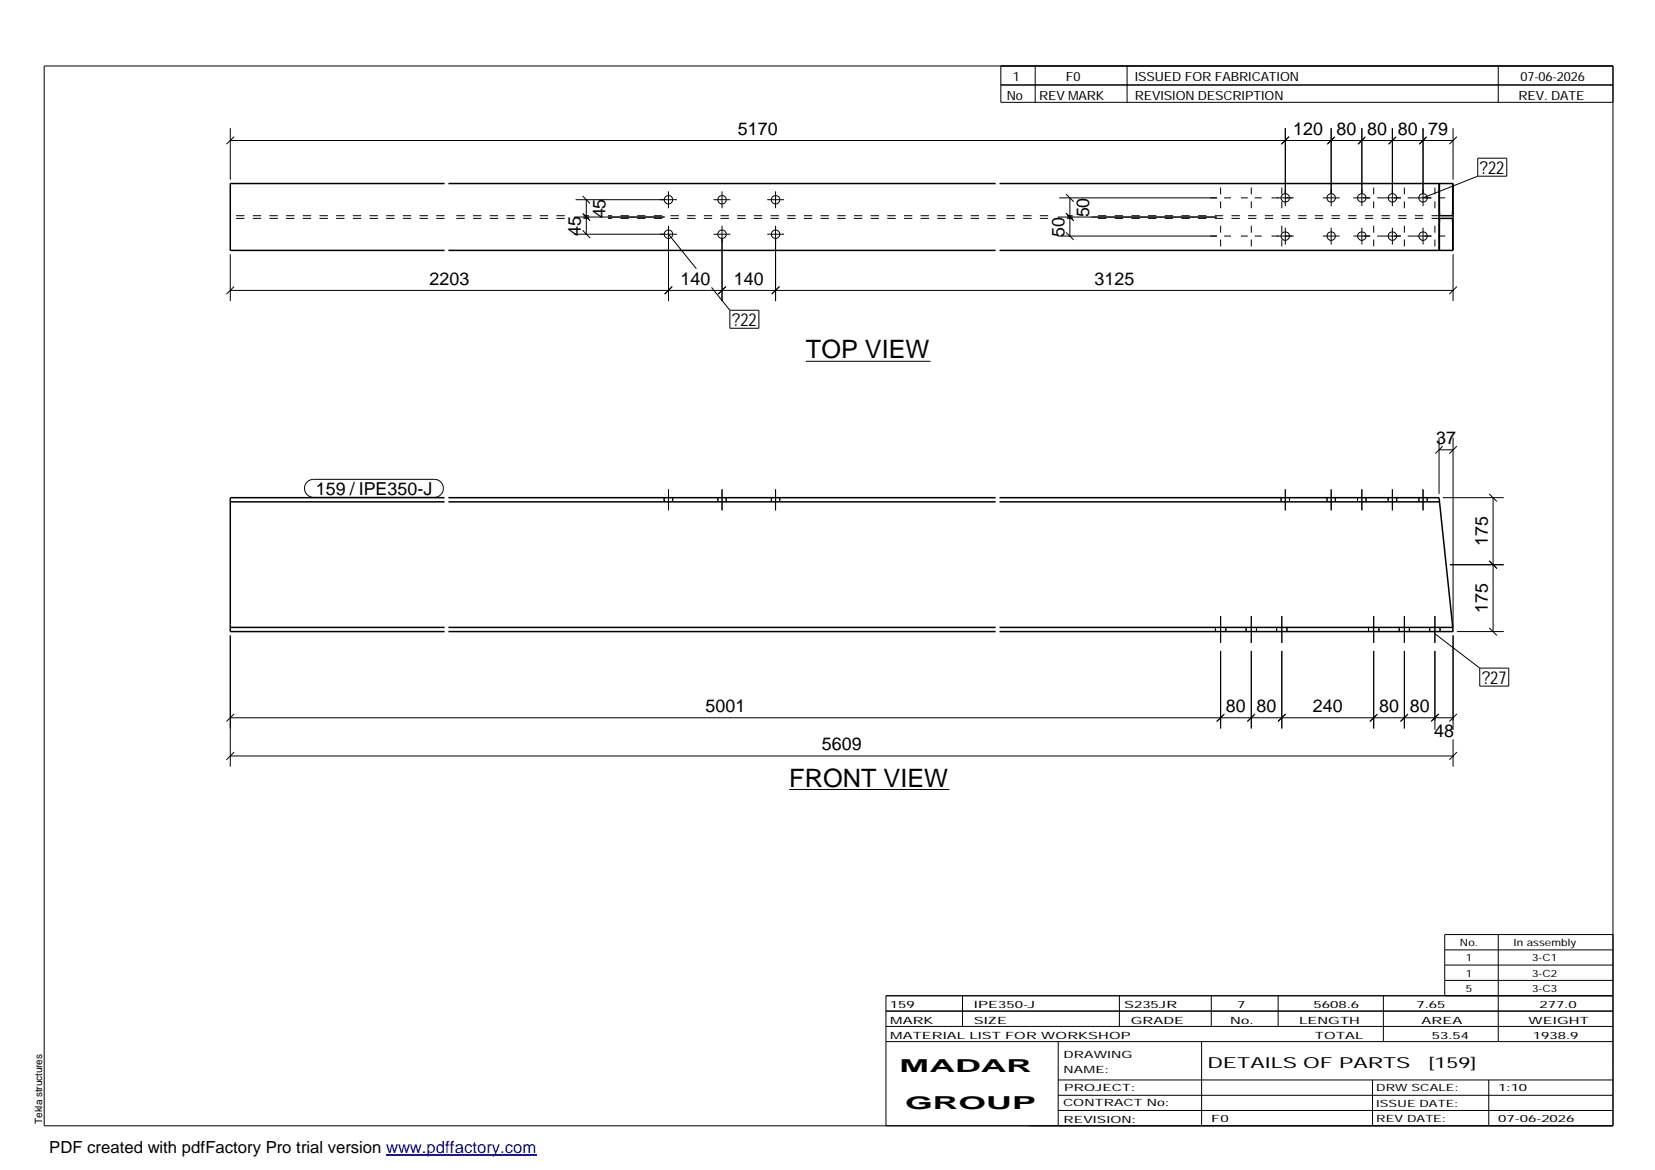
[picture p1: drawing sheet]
<svg xmlns="http://www.w3.org/2000/svg" width="420mm" height="297mm" viewBox="0 0 420 297" stroke-linecap="round" stroke-linejoin="round" font-family="sans-serif">
<g fill="none" stroke="#000" stroke-width=".25">
<path d="M11.2 16.7h398.3v269.1h-398.3zM254.1 16.7v9.3h155.4M262.8 16.7v9.3M286.1 16.7v9.3M380.4 16.7v9.3M58.5 32.5v13.1M58.5 35.7h310.4M59.4 34.7l-1.9 1.9M254.1 21.6h155.4M326.3 32.5v19.9M327.2 34.7l-1.9 1.9M337.9 32.5v19.9"/>
<path d="M338.9 34.7l-1.9 1.9 1.7-1.7M345.7 32.5v19.9M346.7 34.7l-1.9 1.9M353.5 32.5v19.9M354.5 34.7l-1.9 1.9M361.3 32.5v19.9M362.2 34.7l-1.9 1.9 1.7-1.7M368.9 32.5v13.1M369.9 34.7l-1.9 1.9M145.8 59.5h26M145.8 55.1h22.9M146.1 50.7h25.7"/>
<path d="M147.9 49.8l1.9 1.9M147.9 58.5l1.9 1.9M147.9 54.1l1.7 1.7M148.1 54.3l1.7 1.7M148.8 50.7v8.8M169.7 48.6v4.3M169.7 57.3v19.1M169.7 59.5l7.1 8.7M181.1 59.5h4.3M181.1 50.7h4.3M183.3 48.6v4.3M183.3 57.3v19.1"/>
<path d="M194.8 59.5h4.3M194.8 50.7h4.3M196.9 48.6v4.3M196.9 57.3v19.1M268.5 59.9h40.5M268.5 55.1h40.4M268.9 50.2h40.1M270.6 59l2 1.9M270.6 49.3l2 1.9M270.8 54.3l-.2-.2 2 1.9-1.7-1.7M271.6 50.2v9.7M309.9 47.6v1.7"/>
<path d="M309.9 51.1v1.8M309.9 57.3v1.8M310.8 59.9h1.7M310.8 50.2h1.7M315 59.9h1.8M315 50.2h1.8M317.7 47.6v1.7M317.7 51.1v1.8M317.7 57.3v1.8M318.5 59.9h1.8M318.5 50.2h1.8M322.8 59.9h5.6"/>
<path d="M322.8 50.2h5.6M325.4 47.6v1.7M325.4 51.1v1.8M325.4 57.3v1.8M326.3 57.8v4.3M335.8 59.9h4.3M335.8 50.2h4.3M337.9 57.8v4.3M343.6 59.9h4.3M343.6 50.2h4.3M345.7 57.8v4.3M348.7 47.6v1.7"/>
<path d="M348.7 51.1v1.8M348.7 57.3v1.8M349.6 59.9h6M349.6 50.2h6M353.5 57.8v4.3M356.5 47.6v1.7M356.5 51.1v1.8M356.5 57.3v1.8M357.4 59.9h6M357.4 50.2h6M361.3 57.8v4.3M364.3 47.6v1.7"/>
<path d="M364.3 51.1v1.8M364.3 57.3v1.8M365.2 59.9h1.7M365.2 50.2h1.7M375.2 40.2h7.3v4.5h-7.3zM375.2 44.7l-13.9 5.5M58.5 64.5v11.9M58.5 73.7h310.4M59.4 72.8l-1.9 1.9M170.6 72.8l-1.9 1.9M180.6 73l4.7 5.8M184.3 72.8l-2 1.9"/>
<path d="M185.3 78.8h7.4v4.5h-7.4zM197.9 72.8l-2 1.9M309.9 60.8v1.8M317.7 60.8v1.8M325.4 60.8v1.8M348.7 60.8v1.8M356.5 60.8v1.8M364.3 60.8v1.8M368.9 64.5v11.9M369.9 72.8l-1.9 1.9M204.6 91.7h31.7M365.3 114.2h3.6"/>
<path d="M365.3 111.1v14.3M366.3 113.3l-1.9 1.9M368.9 111.1v48.3M369.9 113.3l-1.9 1.9M78 122.4l.7-.5 .9-.2h30.7a2.29 2.29 0 0 1 2.3 2.3 2.29 2.29 0 0 1-2.3 2.3h-30.7a2.27 2.27 0 0 1-2.1-1.4 2.27 2.27 0 0 1 .5-2.5zM168.6 126.4v1M169.7 124.2v5.4M170.8 126.4v1M182.2 126.4v1M183.3 124.2v5.4M184.4 126.4v1M195.8 126.4v1"/>
<path d="M196.9 124.2v5.4M198 126.4v1M325.2 126.4v1M326.3 124.2v5.4M327.4 126.4v1M336.9 126.4v1M337.9 124.2v5.4M339 126.4v1M344.6 126.4v1M345.7 124.2v5.4M346.8 126.4v1M352.4 126.4v1"/>
<path d="M353.5 124.2v5.4M354.6 126.4v1M360.2 126.4v1M361.3 124.2v5.4M362.3 126.4v1M366.3 126.4h15.5M378.1 125.4l1.9 1.9M379.1 126.4v33.9M308.6 159.3v1M309.9 156.4v6.8M311.2 159.3v1M316.4 159.3v1"/>
<path d="M317.7 156.4v6.8M319 159.3v1M324.1 159.3v1M325.4 156.4v6.8M326.7 159.3v1M347.4 159.3v1M348.7 156.4v6.8M350.1 159.3v1M355.2 159.3v1M356.5 156.4v6.8M357.8 159.3v1M363 159.3v1"/>
<path d="M364.3 156.4v6.8M365.6 159.3v1M368.1 143.4h13.7M378.1 159.4l1.9 1.9M378.1 142.4l1.9 1.9M58.5 161.3v33.3M309.9 165.3v19.6M317.7 165.3v19.6M325.4 165.3v19.6M348.7 165.3v19.6M356.5 165.3v19.6M364.3 165.3v20"/>
<path d="M364.3 160.9l11.4 8.7M368.9 161.3v24M369.9 160.3h11.9M375.7 169.6h7.3v4.6h-7.3zM58.5 182.2h310.4M58.5 191.9h310.4M59.4 191l-1.9 1.9M59.4 181.3l-1.9 1.9M310.9 181.3l-2 1.9M318.6 181.3l-1.9 1.9 1.7-1.7M326.4 181.3l-2 1.9M349.7 181.3l-1.9 1.9"/>
<path d="M357.5 181.3l-1.9 1.9 1.7-1.7M363.6 183l1.7-1.7-1.9 1.8M368.9 187.7v6.9M369.9 191l-1.9 1.9M369.9 181.3l-1.9 1.9M200.4 200.4h40.6M380.4 237.3v27.1M409.5 237.3h-42.7v15.5M224.9 256.7h184.6M244.3 252.8v7.8M284.2 252.8v7.8M307.5 252.8v7.8"/>
<path d="M324.5 252.8v7.8M351.2 252.8v11.6M366.8 241.2h42.7M366.8 245h42.7M366.8 248.9h42.7M409.5 252.8h-184.6v33M224.9 264.4h184.6M224.9 260.6h184.6M268.6 264.4v21.4M268.6 274.2h140.9M268.6 278.1h140.9M305.1 264.4v21.4"/>
<path d="M348.4 274.2v11.6M378 274.2v11.6M268.6 281.9h140.9"/>
<circle cx="169.7" cy="59.5" r="1.08"/>
<circle cx="169.7" cy="50.7" r="1.08"/>
<circle cx="183.3" cy="59.5" r="1.06"/>
<circle cx="183.3" cy="50.7" r="1.08"/>
<circle cx="196.9" cy="59.5" r="1.06"/>
<circle cx="196.9" cy="50.7" r="1.08"/>
<circle cx="326.3" cy="50.2" r="1.06"/>
<circle cx="326.3" cy="59.9" r="1.07"/>
<circle cx="338" cy="50.2" r="1.06"/>
<circle cx="338" cy="59.9" r="1.08"/>
<circle cx="345.7" cy="50.2" r="1.08"/>
<circle cx="345.7" cy="59.9" r="1.08"/>
<circle cx="353.5" cy="50.2" r="1.06"/>
<circle cx="353.5" cy="59.9" r="1.08"/>
<circle cx="361.3" cy="50.2" r="1.06"/>
<circle cx="361.3" cy="59.9" r="1.08"/>
</g>
<g fill="none" stroke="#000" stroke-width=".38">
<path d="M112.9 46.6h-54.4v17h54.4M113.8 46.6h139M253.7 46.6h115.2v17h-115.2M365.3 46.6v17M365.4 46.6l.1 8.2h3.2l.1-8.2M113.8 63.6h139M365.4 63.6l.1-8.2 3.2 .1 .1 8.1M58.5 127.4h54.4M112.9 126.4h-54.4v33.9h54.4M113.8 126.4h139M113.8 127.4h139M253.7 126.4h111.6l3.5 32.9"/>
<path d="M253.7 127.4h111.7M58.5 159.3h54.4M113.8 159.3h139M253.7 159.3h115.1M368.8 159.3l.1 1h-115.2M113.8 160.3h139"/>
</g>
<g fill="none" stroke="#000" stroke-width=".25" stroke-dasharray="2.1 2.1" stroke-linecap="butt">
<path d="M112.9 55.4h-54.4M112.9 54.8h-54.4M143.4 55.4h-29.6M143.4 54.8h-29.6M149.6 55.4h-1.5M149.6 54.8h-1.5M252.8 55.4h-98.5M252.8 54.8h-98.5M266.1 55.4h-12.4M266.1 54.8h-12.4M272.3 55.4h-1.4M272.3 54.8h-1.4"/>
<path d="M365.5 55.4h-88.4M365.5 54.8h-88.4M365.5 127.5l-.1-.1M368.8 159.2l-.1-.7M368.8 159.3v-.1"/>
</g>
<path d="M98 293.3h38.2" fill="none" stroke="#00f" stroke-width=".3"/>
<g font-size="6.4">
<text x="204.6" y="91">TOP VIEW</text>
<text x="200.4" y="199.7">FRONT VIEW</text>
</g>
<g font-size="4.5">
<text x="187.3" y="34.2">5170</text>
<text x="328.3" y="34.2">120</text>
<text x="339.3" y="34.2">80</text>
<text x="347.1" y="34.2">80</text>
<text x="354.9" y="34.2">80</text>
<text x="362.6" y="34.2">79</text>
<text x="375.7" y="44.1">?22</text>
<text x="147.5" y="59.8" transform="rotate(-90 147.5 59.8)">45</text>
<text x="153.7" y="55.4" transform="rotate(-90 153.7 55.4)">45</text>
<text x="276.5" y="55.2" transform="rotate(-90 276.5 55.2)">50</text>
<text x="270.3" y="60.1" transform="rotate(-90 270.3 60.1)">50</text>
<text x="109.1" y="72.3">2203</text>
<text x="172.7" y="72.3">140</text>
<text x="186.3" y="72.3">140</text>
<text x="277.9" y="72.3">3125</text>
<text x="185.9" y="82.7">?22</text>
<text x="364.6" y="112.8">37</text>
<text x="80.2" y="125.7">159 / IPE350-J</text>
<text x="377.7" y="138.6" transform="rotate(-90 377.7 138.6)">175</text>
<text x="377.7" y="155.6" transform="rotate(-90 377.7 155.6)">175</text>
<text x="376.3" y="173.6">?27</text>
<text x="179.1" y="180.8">5001</text>
<text x="311.2" y="180.8">80</text>
<text x="319" y="180.8">80</text>
<text x="333.3" y="180.8">240</text>
<text x="350.1" y="180.8">80</text>
<text x="357.9" y="180.8">80</text>
<text x="208.7" y="190.5">5609</text>
<text x="364.1" y="187">48</text>
<text x="228.4" y="272.3">MADAR</text>
<text x="229.8" y="281.6">GROUP</text>
</g>
<text font-size="4.2" x="12.5" y="292.7">PDF created with pdfFactory Pro trial version www.pdffactory.com</text>
<g font-size="3.9">
<text x="306.5" y="271.3">DETAILS OF PARTS</text>
<text x="362.7" y="271.3">[159]</text>
</g>
<g font-size="3.2">
<text x="257.1" y="20.5">1</text>
<text x="270.6" y="20.5">F0</text>
<text x="288.1" y="20.5">ISSUED FOR FABRICATION</text>
<text x="386" y="20.5">07-06-2026</text>
<text x="255.6" y="25.5">No</text>
<text x="263.8" y="25.5">REV MARK</text>
<text x="288.1" y="25.5">REVISION DESCRIPTION</text>
<text x="385.5" y="25.5">REV. DATE</text>
</g>
<g font-size="2.5">
<text x="370.6" y="240.2">No.</text>
<text x="372.1" y="244.1">1</text>
<text x="384.3" y="240.2">In assembly</text>
<text x="389" y="244.1">3-C1</text>
<text x="372.1" y="247.9">1</text>
<text x="372.1" y="251.8">5</text>
<text x="389" y="247.9">3-C2</text>
<text x="389" y="251.8">3-C3</text>
<text x="225.9" y="255.9">159</text>
<text x="247.3" y="255.9">IPE350-J</text>
<text x="285.4" y="255.9">S235JR</text>
<text x="314.1" y="255.9">7</text>
<text x="333.5" y="255.9">5608.6</text>
<text x="359.6" y="255.9">7.65</text>
<text x="390.8" y="255.9">277.0</text>
<text x="226" y="263.7">MATERIAL LIST FOR WORKSHOP</text>
<text x="226" y="259.9">MARK</text>
<text x="247.2" y="259.9">SIZE</text>
<text x="287.1" y="259.9">GRADE</text>
<text x="312.3" y="259.9">No.</text>
<text x="329.8" y="259.9">LENGTH</text>
<text x="333.8" y="263.7">TOTAL</text>
<text x="360.9" y="259.9">AREA</text>
<text x="363.5" y="263.7">53.54</text>
<text x="388.1" y="259.9">WEIGHT</text>
<text x="389.2" y="263.7">1938.9</text>
<text x="270" y="268.5">DRAWING</text>
<text x="270" y="272.5">NAME:</text>
<text x="269.9" y="280.9">CONTRACT No:</text>
<text x="270.2" y="277">PROJECT:</text>
<text x="349.4" y="277.1">DRW SCALE:</text>
<text x="349.4" y="281">ISSUE DATE:</text>
<text x="380.4" y="277.1">1:10</text>
<text x="10.7" y="285.4" transform="rotate(-90 10.7 285.4)">Tekla structures</text>
<text x="270" y="285">REVISION:</text>
<text x="307.5" y="284.8">F0</text>
<text x="349.4" y="284.8">REV DATE:</text>
<text x="380.4" y="284.8">07-06-2026</text>
</g>
</svg>
